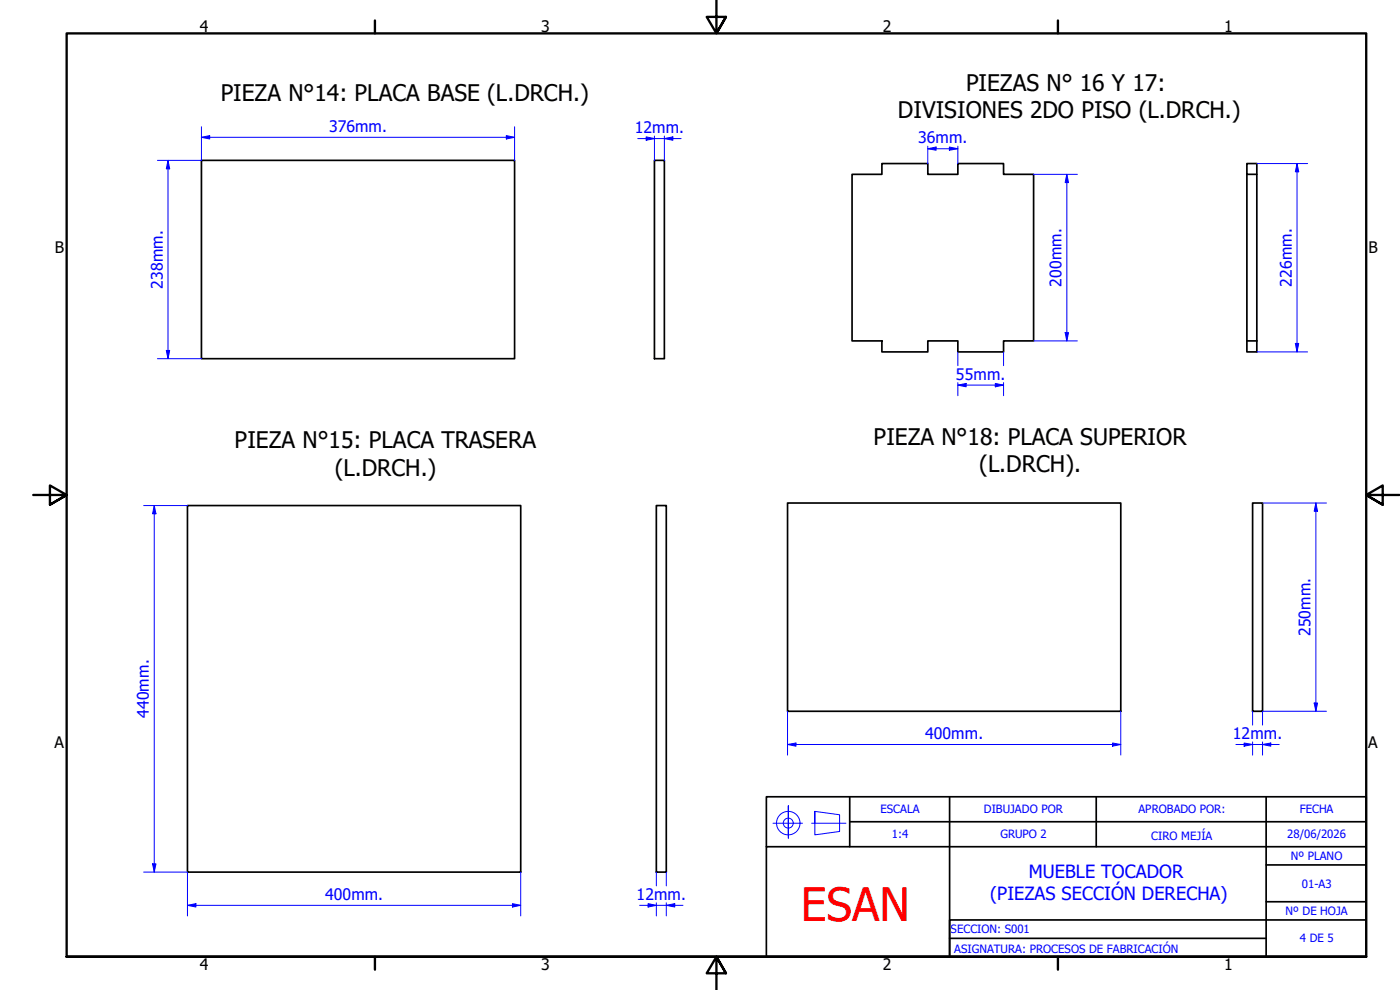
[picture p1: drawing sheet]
<svg xmlns="http://www.w3.org/2000/svg" width="420mm" height="297mm" viewBox="0 0 420 297" stroke-linecap="round" stroke-linejoin="round" font-family="sans-serif">
<!-- layer: Visible (ISO) -->
<path d="M60.5 48.1h93.9v59.5h-93.9zM196.4 48.1h3v59.5h-3zM255.7 52.3h9v-3.2h13.7v3.2h9.1v-3.2h13.7v3.2h9v50h-9v3.3h-13.7v-3.3h-9.1v3.3h-13.7v-3.3h-9zM374.2 49.1h3v3.2h-3zM374.2 52.3v50h3M377.2 52.3v53.3h-3v-3.3M56.3 151.7h100v110h-100zM197 151.7h3v110h-3zM236.3 150.9h100.1v62.5h-100.1zM375.9 150.9h3v62.5h-3z" fill="none" stroke="#000" stroke-width=".51"/>
<!-- layer: CAJETIN -->
<g fill="none" stroke="#00f" stroke-width=".3">
<path d="M232 247h8.9M236.6 241.8v9.7v-9.7v8.7M243.6 247h10.3M244.5 243.4l7.5 1.1v5l-7.5 1v-7.1v3.6"/>
<circle cx="236.6" cy="247" r="3.5"/>
<circle cx="236.6" cy="247" r="1.49"/>
</g>
<!-- layer: Title (ISO) -->
<path d="M255 239.1v14.9M285 239.1v48v-11.1h125M329 239.1v14.9M380 239.1v48M230 254v-14.9h180v14.9M230 254h180v33.1h-180zM255 246.6h155M380 259.5h30M380 270.6h30M285 281.5h95" fill="none" stroke="#000" stroke-width=".51"/>
<!-- layer: Border (ISO) -->
<path d="M112.5 6.1v3.9M215 0v10l-2.9-4.9h5.8l-2.9 4.9 2.9-4.9M317.5 6.1v3.9M10 148.5h10l-5-2.8v5.7l5-2.9-5 2.9M420 148.5h-10l5-2.8v5.7l-5-2.9 5 2.9M20 287.1v-277.1h390v277.1h-390h390M112.5 287.1v3.8M217.9 292l-2.9-4.9 2.9 4.9h-5.8l2.9-4.9v9.9M317.5 287.1v3.8" fill="none" stroke="#000" stroke-width=".7"/>
<!-- layer: Dimension (ISO) -->
<path d="M60.5 41.2h2.4" fill="none" stroke="#00f" stroke-width=".3"/>
<path d="M60.5 41.2l2.4-.5v1z" fill="#00f"/>
<path d="M60.5 41.2l2.4-.5v1zM152 41.2h2.4" fill="none" stroke="#00f" stroke-width=".3"/>
<path d="M152 40.7l2.4 .5-2.4 .5z" fill="#00f"/>
<path d="M60.5 38v10.1M154.4 38v10.1M50.4 48.1v2.6M62.9 41.2h89.1M152 40.7l2.4 .5-2.4 .5z" fill="none" stroke="#00f" stroke-width=".3"/>
<path d="M50.4 48.1l.5 2.6h-1z" fill="#00f"/>
<path d="M50.4 48.1l.5 2.6h-1zM50.4 105.1v2.5" fill="none" stroke="#00f" stroke-width=".3"/>
<path d="M49.9 105.1h1l-.5 2.5z" fill="#00f"/>
<path d="M47.2 48.1h13.3M50.4 50.7v54.4M193.9 41.6h2.5M47.2 107.6h13.3M49.9 105.1h1l-.5 2.5z" fill="none" stroke="#00f" stroke-width=".3"/>
<path d="M193.9 41.1l2.5 .5-2.5 .5z" fill="#00f"/>
<path d="M193.9 41.1l2.5 .5-2.5 .5zM199.4 41.6h2.5" fill="none" stroke="#00f" stroke-width=".3"/>
<path d="M199.4 41.6l2.5-.5v1z" fill="#00f"/>
<path d="M191.4 41.6h2.5M196.4 41.6h3M196.4 40.8v7.3M199.4 41.6l2.5-.5v1zM199.4 40.8v7.3M201.9 41.6h2.5M56.3 271.6h2.5" fill="none" stroke="#00f" stroke-width=".3"/>
<path d="M56.3 271.6l2.5-.5v1z" fill="#00f"/>
<path d="M56.3 271.6l2.5-.5v1zM153.8 271.6h2.5" fill="none" stroke="#00f" stroke-width=".3"/>
<path d="M153.8 271.1l2.5 .5-2.5 .5z" fill="#00f"/>
<path d="M46.3 151.7v2.5M56.3 261.7v13.1M58.8 271.6h95M153.8 271.1l2.5 .5-2.5 .5zM156.3 261.7v13.1" fill="none" stroke="#00f" stroke-width=".3"/>
<path d="M46.3 151.7l.5 2.5h-1z" fill="#00f"/>
<path d="M46.3 151.7l.5 2.5h-1zM46.3 259.2v2.5" fill="none" stroke="#00f" stroke-width=".3"/>
<path d="M45.8 259.2h1l-.5 2.5z" fill="#00f"/>
<path d="M43.1 151.7h13.2M46.3 154.2v105M45.8 259.2h1l-.5 2.5zM43.1 261.7h13.2M194.5 271.6h2.5" fill="none" stroke="#00f" stroke-width=".3"/>
<path d="M194.5 271.1l2.5 .5-2.5 .5z" fill="#00f"/>
<path d="M194.5 271.1l2.5 .5-2.5 .5zM200 271.6h2.5" fill="none" stroke="#00f" stroke-width=".3"/>
<path d="M200 271.6l2.5-.5v1z" fill="#00f"/>
<path d="M236.3 223.4h2.6M192 271.6h2.5M197 271.6h3M197 261.7v4.1M197 270.9v3.9M200 271.6l2.5-.5v1zM200 261.7v4.1M200 270.9v3.9M202.5 271.6h2.5" fill="none" stroke="#00f" stroke-width=".3"/>
<path d="M236.3 223.4l2.6-.5v1z" fill="#00f"/>
<path d="M236.3 223.4l2.6-.5v1zM333.9 223.4h2.5" fill="none" stroke="#00f" stroke-width=".3"/>
<path d="M333.9 222.9l2.5 .5-2.5 .5z" fill="#00f"/>
<path d="M236.3 213.4v13.2M336.4 213.4v13.2M238.9 223.4h95M333.9 222.9l2.5 .5-2.5 .5zM373.4 223.4h2.5" fill="none" stroke="#00f" stroke-width=".3"/>
<path d="M373.4 222.9l2.5 .5-2.5 .5z" fill="#00f"/>
<path d="M373.4 222.9l2.5 .5-2.5 .5zM378.9 223.4h2.5" fill="none" stroke="#00f" stroke-width=".3"/>
<path d="M378.9 223.4l2.5-.5v1z" fill="#00f"/>
<path d="M394.9 150.9v2.5M375.9 213.4v4.1M378.9 213.4v4.1M370.9 223.4h2.5M375.9 223.4h3M375.9 222.6v4M378.9 223.4l2.5-.5v1zM378.9 222.6v4M381.4 223.4h2.5" fill="none" stroke="#00f" stroke-width=".3"/>
<path d="M394.9 150.9l.5 2.5h-1z" fill="#00f"/>
<path d="M394.9 150.9l.5 2.5h-1zM394.9 210.9v2.5" fill="none" stroke="#00f" stroke-width=".3"/>
<path d="M394.4 210.9h1l-.5 2.5z" fill="#00f"/>
<path d="M320.2 52.3v2.5M378.9 150.9h19.2M394.9 153.4v57.5M378.9 213.4h19.2M394.4 210.9h1l-.5 2.5z" fill="none" stroke="#00f" stroke-width=".3"/>
<path d="M320.2 52.3l.5 2.5h-1z" fill="#00f"/>
<path d="M320.2 52.3l.5 2.5h-1zM320.2 99.8v2.5" fill="none" stroke="#00f" stroke-width=".3"/>
<path d="M319.7 99.8h1l-.5 2.5z" fill="#00f"/>
<path d="M310.2 52.3h13.1M320.2 54.8v45M389.3 49.1v2.4M319.7 99.8h1l-.5 2.5zM310.2 102.3h13.1" fill="none" stroke="#00f" stroke-width=".3"/>
<path d="M389.3 49.1l.5 2.4h-1.1z" fill="#00f"/>
<path d="M389.3 49.1l.5 2.4h-1.1zM389.3 103v2.6" fill="none" stroke="#00f" stroke-width=".3"/>
<path d="M388.7 103h1.1l-.5 2.6z" fill="#00f"/>
<path d="M377.2 49.1h15.2M389.3 51.5v51.5M287.5 115.6h2.4M377.2 105.6h15.2M388.7 103h1.1l-.5 2.6z" fill="none" stroke="#00f" stroke-width=".3"/>
<path d="M287.5 115.6l2.4-.6v1.1z" fill="#00f"/>
<path d="M287.5 115.6l2.4-.6v1.1zM298.7 115.6h2.5" fill="none" stroke="#00f" stroke-width=".3"/>
<path d="M298.7 115l2.5 .6-2.5 .5z" fill="#00f"/>
<path d="M278.4 44.6h2.5M287.5 105.6v4.1M287.5 114.8v3.9M289.9 115.6h8.8M298.7 115l2.5 .6-2.5 .5zM301.2 105.6v4.1M301.2 114.8v3.9" fill="none" stroke="#00f" stroke-width=".3"/>
<path d="M278.4 44.6l2.5-.5v1z" fill="#00f"/>
<path d="M278.4 44.6l2.5-.5v1zM284.9 44.6h2.6" fill="none" stroke="#00f" stroke-width=".3"/>
<path d="M284.9 44.1l2.6 .5-2.6 .5z" fill="#00f"/>
<path d="M278.4 43.9v5.2M280.9 44.6h4M284.9 44.1l2.6 .5-2.6 .5zM287.5 43.9v5.2" fill="none" stroke="#00f" stroke-width=".3"/>
<text font-size="13.7" fill="#f00" x="240.3" y="276.2">ESAN</text>
<g font-size="6.9">
<text x="289.9" y="27.2">PIEZAS N° 16 Y 17:</text>
<text x="66.2" y="30.3">PIEZA N°14: PLACA BASE (L.DRCH.)</text>
<text x="269.5" y="35.4">DIVISIONES 2DO PISO (L.DRCH.)</text>
<text x="70.4" y="134.5">PIEZA N°15: PLACA TRASERA</text>
<text x="262.2" y="133.4">PIEZA N°18: PLACA SUPERIOR</text>
<text x="100.5" y="142.7">(L.DRCH.)</text>
<text x="293.9" y="141.7">(L.DRCH).</text>
</g>
<g font-size="5.5" fill="#00f">
<text x="308.7" y="263.3">MUEBLE TOCADOR</text>
<text x="297.2" y="269.9">(PIEZAS SECCIÓN DERECHA)</text>
</g>
<g font-size="4.8">
<text x="59.9" y="9.6">4</text>
<text x="162.4" y="9.6">3</text>
<text x="264.9" y="9.6">2</text>
<text x="367.4" y="9.6">1</text>
<text x="16.4" y="76.1">B</text>
<text x="410.7" y="76.1">B</text>
<text x="16.4" y="224.5">A</text>
<text x="410.7" y="224.5">A</text>
<text x="59.9" y="290.9">4</text>
<text x="162.4" y="290.9">3</text>
<text x="264.9" y="290.9">2</text>
<text x="367.4" y="290.9">1</text>
</g>
<g font-size="4.8" fill="#00f">
<text x="98.7" y="39.6">376mm.</text>
<text x="190.5" y="40.1">12mm.</text>
<text x="275.5" y="43">36mm.</text>
<text x="48.8" y="86.6" transform="rotate(-90 48.8 86.6)">238mm.</text>
<text x="318.6" y="86" transform="rotate(-90 318.6 86)">200mm.</text>
<text x="387.7" y="86" transform="rotate(-90 387.7 86)">226mm.</text>
<text x="286.9" y="114">55mm.</text>
<text x="393.3" y="190.9" transform="rotate(-90 393.3 190.9)">250mm.</text>
<text x="44.7" y="215.4" transform="rotate(-90 44.7 215.4)">440mm.</text>
<text x="277.6" y="221.8">400mm.</text>
<text x="370" y="221.9">12mm.</text>
<text x="97.6" y="270.1">400mm.</text>
<text x="191.1" y="270.1">12mm.</text>
</g>
<g font-size="3.4" fill="#00f">
<text x="264.3" y="244">ESCALA</text>
<text x="295.3" y="244">DIBUJADO POR</text>
<text x="341.7" y="244">APROBADO POR:</text>
<text x="390.1" y="244">FECHA</text>
<text x="267.7" y="251.6">1:4</text>
<text x="300.2" y="251.5">GRUPO 2</text>
<text x="345.5" y="252">CIRO MEJÍA</text>
<text x="386.3" y="251.3">28/06/2026</text>
<text x="387.4" y="258.1">Nº PLANO</text>
<text x="390.7" y="266.3">01-A3</text>
<text x="385.8" y="274.6">Nº DE HOJA</text>
<text x="285.3" y="280.1">SECCION: S001</text>
<text x="286.4" y="285.9">ASIGNATURA: PROCESOS DE FABRICACIÓN</text>
<text x="390.1" y="282.8">4 DE 5</text>
</g>
</svg>
